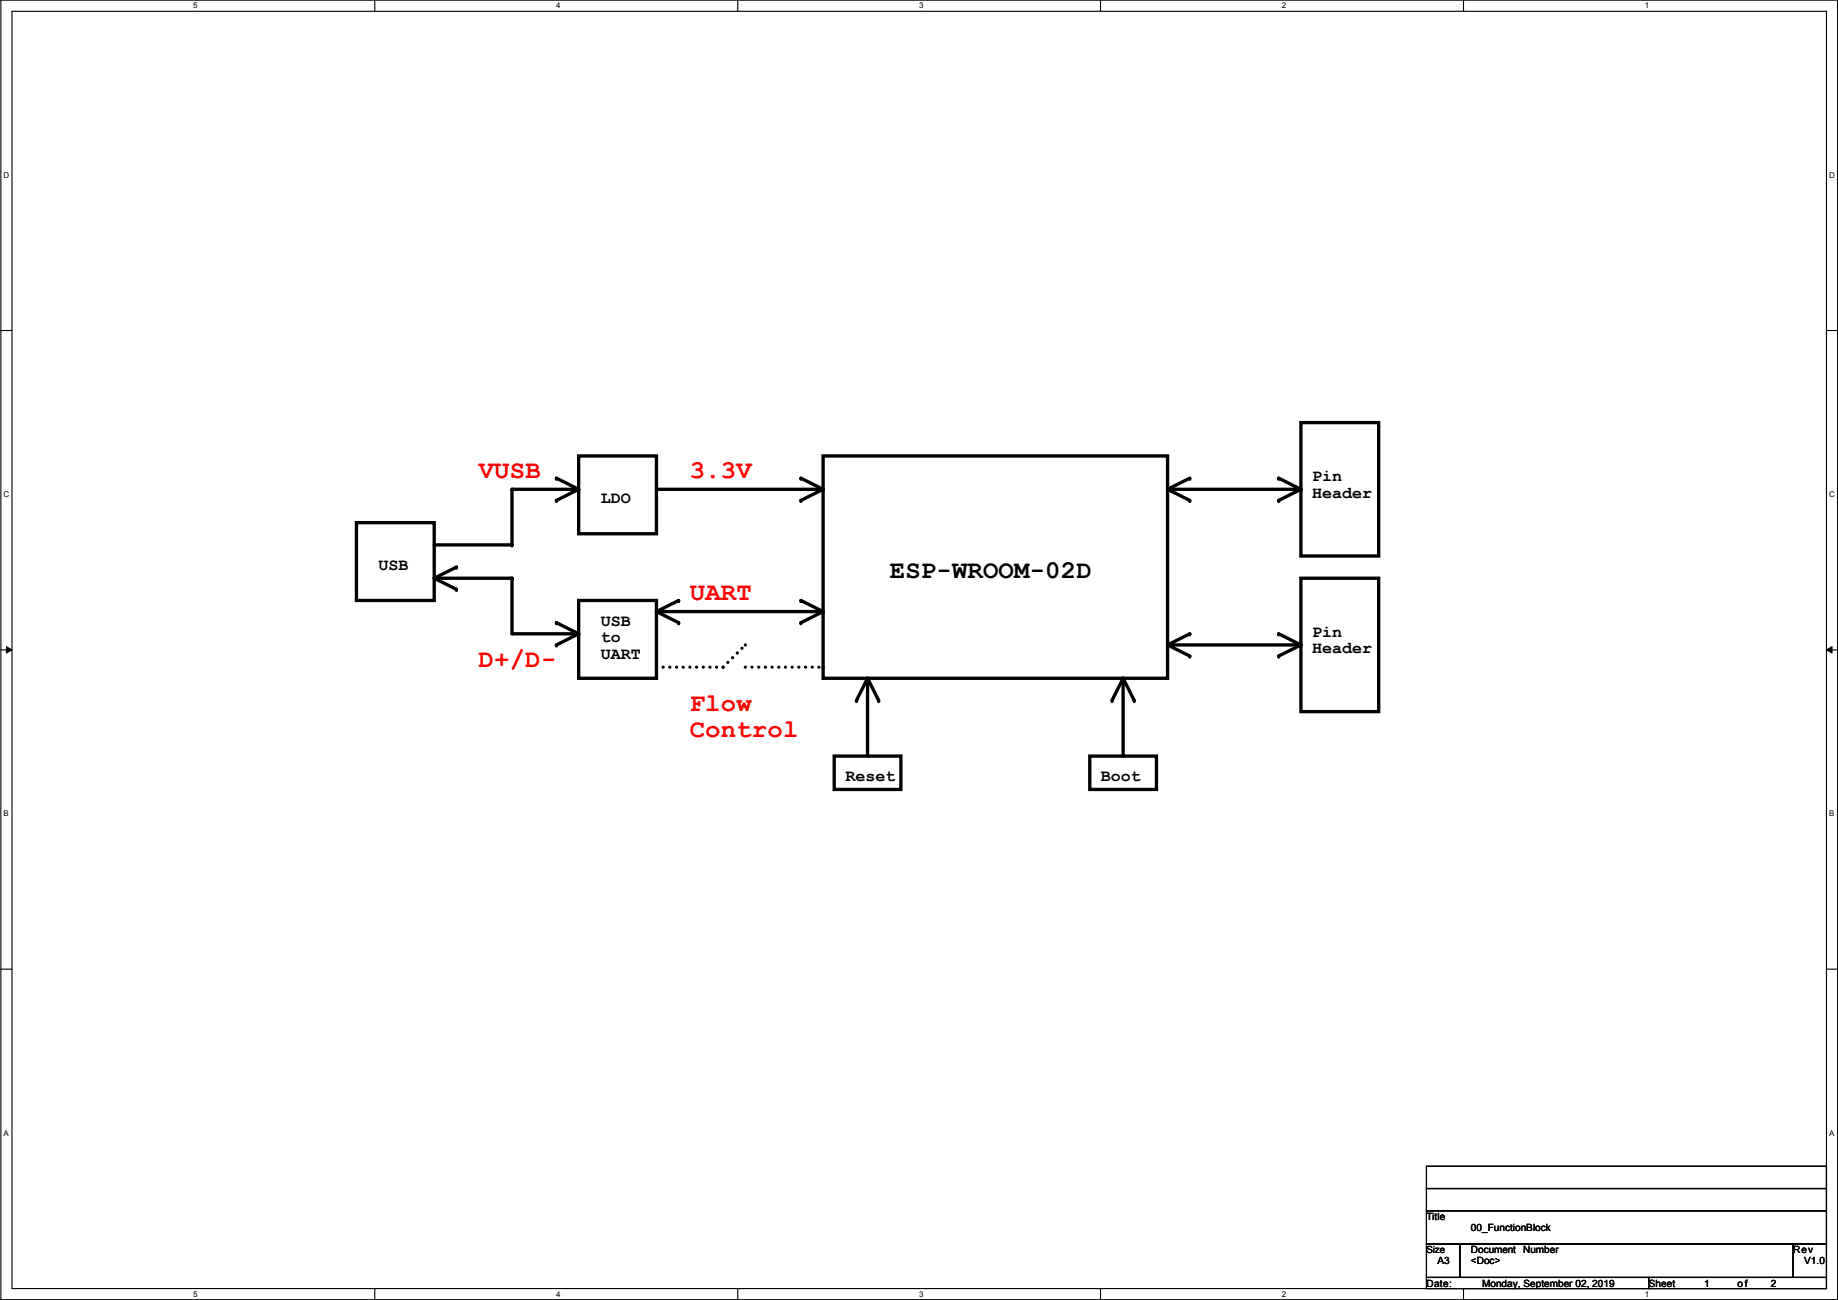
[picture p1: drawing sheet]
<svg xmlns="http://www.w3.org/2000/svg" width="420mm" height="297mm" viewBox="0 0 420 297" stroke-linecap="round" stroke-linejoin="round" font-family="sans-serif">
<path d="M.2 0h419.9v297h-419.9zM2.7 2.6h414.8v291.8h-414.8z" fill="none" stroke="#000" stroke-width=".25"/>
<g fill="#fff">
<path d="M44.2 .3h1v2h-1z"/>
<path d="M44.2 294.7h1v2h-1z"/>
</g>
<path d="M85.7 0v2.6M85.7 294.4v2.6" fill="none" stroke="#000" stroke-width=".25"/>
<g fill="#fff">
<path d="M127.1 .3h1v2h-1z"/>
<path d="M127.1 294.7h1v2h-1z"/>
</g>
<path d="M168.6 0v2.6M168.6 294.4v2.6" fill="none" stroke="#000" stroke-width=".25"/>
<g fill="#fff">
<path d="M210.1 .3h1v2h-1z"/>
<path d="M210.1 294.7h1v2h-1z"/>
</g>
<path d="M251.6 0v2.6M251.6 294.4v2.6" fill="none" stroke="#000" stroke-width=".25"/>
<g fill="#fff">
<path d="M293 .3h1v2h-1z"/>
<path d="M293 294.7h1v2h-1z"/>
</g>
<path d="M334.5 0v2.6M334.5 294.4v2.6" fill="none" stroke="#000" stroke-width=".25"/>
<g fill="#fff">
<path d="M376 .3h1v2h-1z"/>
<path d="M376 294.7h1v2h-1z"/>
<path d="M.8 39h1.3v2h-1.3z"/>
<path d="M418.2 39h1.2v2h-1.2z"/>
<path d="M.8 112h1.3v2h-1.3z"/>
<path d="M418.2 112h1.2v2h-1.2z"/>
</g>
<path d="M.2 75.5h2.5M417.5 75.5h2.6" fill="none" stroke="#000" stroke-width=".25"/>
<g fill="#fff">
<path d="M.8 185h1.2v1.9h-1.2z"/>
<path d="M418.2 185h1.1v1.9h-1.1z"/>
</g>
<path d="M.2 148.5h2.5M417.5 148.5h2.6" fill="none" stroke="#000" stroke-width=".25"/>
<path d="M1.5 147.7l1.2 .8-1.2 .7zM417.5 148.5l1.3-.8v1.5z" fill="#000"/>
<path d="M1.5 147.7l1.2 .8-1.2 .7zM417.5 148.5l1.3-.8v1.5z" fill="none" stroke="#000" stroke-width=".23"/>
<g fill="#fff">
<path d="M.8 257.9h1.2v2h-1.2z"/>
<path d="M418.2 257.9h1.1v2h-1.1z"/>
</g>
<path d="M.2 221.4h2.5M417.5 221.4h2.6M326.1 271.6h91.4v5h-91.4zM326.1 276.6h91.4v7.7h-91.4zM326.1 266.5h91.4v5.1h-91.4zM326.1 284.3h7.6v7.6h-7.6zM326.1 291.9h50.8v2.5h-50.8zM333.7 284.3h76.2v7.6h-76.2zM376.9 291.9h40.6v2.5h-40.6zM409.9 284.3h7.6v7.6h-7.6z" fill="none" stroke="#000" stroke-width=".25"/>
<g fill="none" stroke="#000" stroke-width=".76">
<path d="M297.4 96.6h17.8v30.4h-17.8zM81.5 119.4h17.8v17.8h-17.8zM127.2 109.3l5.1 2.5M132.3 104.2h17.8v17.8h-17.8zM132.3 111.8h-15.3v12.7h-17.7M132.3 111.8l-5.1 2.5M150.1 111.8h38.1M183.1 109.3l5.1 2.5M188.2 104.2h78.7v50.8h-78.7zM188.2 111.8l-5.1 2.5M266.9 111.8h30.5M266.9 111.8l5.1 2.5"/>
<path d="M272 109.3l-5.1 2.5M292.3 109.3l5.1 2.5M297.4 111.8l-5.1 2.5M99.3 132.1h17.7v12.7h15.3M99.3 132.1l5 2.6M104.3 129.6l-5 2.5M132.3 137.2h17.8v17.8h-17.8zM150.1 139.7h38.1M150.1 139.7l5 2.6M155.1 137.2l-5 2.5M183.1 137.2l5.1 2.5M188.2 139.7l-5.1 2.6"/>
<path d="M297.4 132.1h17.8v30.5h-17.8zM127.2 142.3l5.1 2.5M132.3 144.8l-5.1 2.6M198.3 155l-2.5 5.1M198.3 155l2.6 5.1M198.3 155v17.8M256.7 155l-2.5 5.1M256.7 155l2.6 5.1M256.7 155v17.8M266.9 147.4h30.5M266.9 147.4l5.1 2.5M272 144.8l-5.1 2.6"/>
<path d="M292.3 144.8l5.1 2.6M297.4 147.4l-5.1 2.5M190.7 172.8h15.2v7.6h-15.2zM249.1 172.8h15.3v7.6h-15.3z"/>
</g>
<g fill="#000">
<circle cx="117" cy="111.8" r=".38"/>
<circle cx="127.2" cy="109.3" r=".38"/>
<circle cx="127.2" cy="114.3" r=".38"/>
<circle cx="132.3" cy="111.8" r=".38"/>
<circle cx="183.1" cy="109.3" r=".38"/>
<circle cx="183.1" cy="114.3" r=".38"/>
<circle cx="188.2" cy="111.8" r=".38"/>
<circle cx="272" cy="109.3" r=".38"/>
<circle cx="272" cy="114.3" r=".38"/>
<circle cx="292.3" cy="114.3" r=".38"/>
<circle cx="292.3" cy="109.3" r=".38"/>
<circle cx="297.4" cy="111.8" r=".38"/>
<circle cx="104.3" cy="134.7" r=".38"/>
<circle cx="104.3" cy="129.6" r=".38"/>
<circle cx="117" cy="124.5" r=".38"/>
<circle cx="117" cy="132.1" r=".38"/>
<circle cx="155.1" cy="137.2" r=".38"/>
<circle cx="183.1" cy="137.2" r=".38"/>
<circle cx="188.2" cy="139.7" r=".38"/>
<circle cx="127.2" cy="142.3" r=".38"/>
<circle cx="127.2" cy="147.4" r=".38"/>
<circle cx="132.3" cy="144.8" r=".38"/>
<circle cx="155.1" cy="142.3" r=".38"/>
<circle cx="183.1" cy="142.3" r=".38"/>
<circle cx="198.3" cy="155" r=".38"/>
<circle cx="256.7" cy="155" r=".38"/>
<circle cx="272" cy="144.8" r=".38"/>
<circle cx="272" cy="149.9" r=".38"/>
<circle cx="292.3" cy="149.9" r=".38"/>
<circle cx="292.3" cy="144.8" r=".38"/>
<circle cx="297.4" cy="147.4" r=".38"/>
<circle cx="195.8" cy="160.1" r=".38"/>
<circle cx="200.9" cy="160.1" r=".38"/>
<circle cx="254.2" cy="160.1" r=".38"/>
<circle cx="259.3" cy="160.1" r=".38"/>
</g>
<path d="M150.1 152.4h15.2M165.3 152.4l5.1-5M170.4 152.4h17.8" fill="none" stroke="#000" stroke-width=".76" stroke-dasharray="0 1.5"/>
<g fill="#000" stroke-dasharray="0 1.5">
<circle cx="165.3" cy="152.4" r=".38"/>
<circle cx="170.4" cy="147.4" r=".38"/>
<circle cx="188.2" cy="152.4" r=".38"/>
</g>
<g font-size="5.8" fill="#f00">
<text x="109.4" y="109.1">VUSB</text>
<text x="157.7" y="109.1">3.3V</text>
<text x="157.7" y="137.1">UART</text>
<text x="109.4" y="152.3">D+/D-</text>
<text x="157.7" y="162.5">Flow</text>
<text x="157.7" y="168.3">Control</text>
</g>
<text font-size="5.8" x="203.4" y="132">ESP-WROOM-02D</text>
<g font-size="3.8">
<text x="299.9" y="109.9">Pin</text>
<text x="299.9" y="113.7">Header</text>
<text x="137.4" y="115">LDO</text>
<text x="86.6" y="130.3">USB</text>
<text x="137.4" y="143">USB</text>
<text x="137.4" y="146.8">to</text>
<text x="299.9" y="145.5">Pin</text>
<text x="299.9" y="149.3">Header</text>
<text x="137.4" y="150.6">UART</text>
<text x="193.2" y="178.5">Reset</text>
<text x="251.7" y="178.5">Boot</text>
</g>
<g font-size="2.3">
<text x="326.1" y="278.7">Title</text>
<text x="336.2" y="281.3">00_FunctionBlock</text>
<text x="336.2" y="286.3">Document</text>
<text x="348.2" y="286.3">Number</text>
<text x="409.9" y="286.3">Rev</text>
<text x="326.1" y="294">Date:</text>
<text x="328.6" y="288.9">A3</text>
<text x="336.2" y="288.9">&lt;Doc&gt;</text>
<text x="338.8" y="294">Monday, September 02, 2019</text>
<text x="376.9" y="294">Sheet</text>
<text x="389.6" y="294">1</text>
<text x="397.2" y="294">of</text>
<text x="404.8" y="294">2</text>
<text x="412.4" y="288.9">V1.0</text>
</g>
<text font-size="2.2" x="326.1" y="286.3">Size</text>
<g font-size="1.8">
<text x="44.2" y="1.9">5</text>
<text x="127.1" y="1.9">4</text>
<text x="210.1" y="1.9">3</text>
<text x="293" y="1.9">2</text>
<text x="376" y="1.9">1</text>
<text x=".8" y="40.6">D</text>
<text x="418.2" y="40.6">D</text>
<text x=".8" y="113.6">C</text>
<text x="418.2" y="113.6">C</text>
<text x=".8" y="186.6">B</text>
<text x="418.2" y="186.6">B</text>
<text x=".8" y="259.5">A</text>
<text x="418.2" y="259.5">A</text>
<text x="44.2" y="296.3">5</text>
<text x="127.1" y="296.3">4</text>
<text x="210.1" y="296.3">3</text>
<text x="293" y="296.3">2</text>
<text x="376" y="296.3">1</text>
</g>
</svg>
